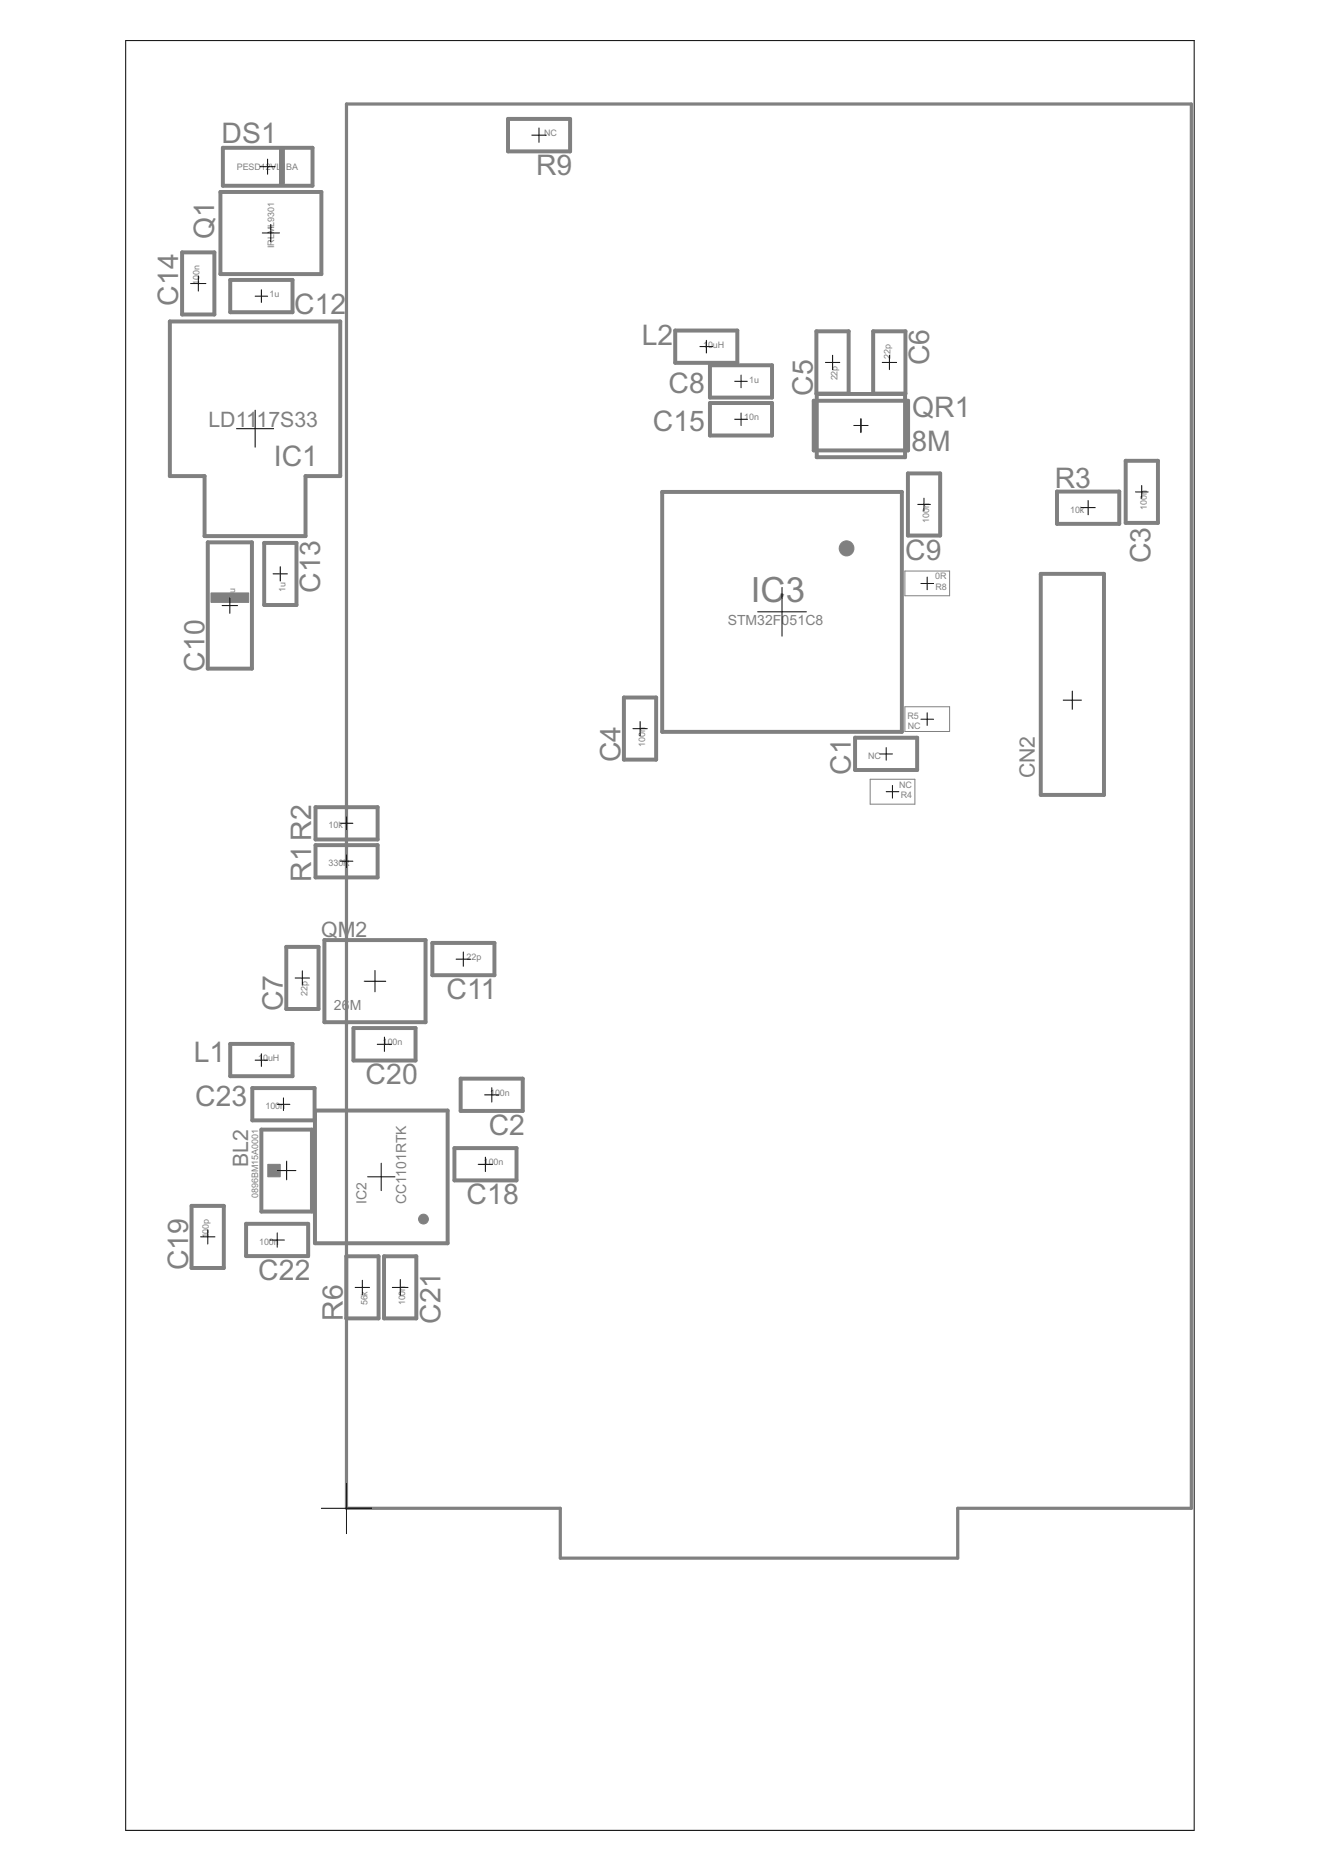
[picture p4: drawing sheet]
<svg xmlns="http://www.w3.org/2000/svg" width="148mm" height="210mm" viewBox="0 0 148 210" stroke-linecap="round" stroke-linejoin="round" font-family="sans-serif">
<g fill="none" stroke="#808080" stroke-width=".44">
<path d="M25 16.6h10.1v4.2h-10.1zM57 13.3h6.9v3.7h-6.9zM19 36h19.2v17.4h-3.9v6.7h-11.4v-6.7h-3.9zM20.4 28.3h3.6v7h-3.6zM24.7 21.5h11.3v9.2h-11.3zM25.8 31.4h7v3.6h-7zM75.7 37.1h7v3.6h-7zM91.6 37.1h3.6v7h-3.6zM97.9 37.1h3.7v7h-3.7zM74.3 55.2h26.9v26.9h-26.9zM79.6 41h7v3.6h-7zM79.6 45.2h7v3.6h-7z"/>
<path d="M91.3 44.9h10.6v5.6h-10.6zM91.6 44.2h9.9v7.1h-9.9zM101.8 53.1h3.7v6.9h-3.7zM118.6 55.1h6.9v3.6h-6.9zM126.3 51.7h3.6v6.9h-3.6zM23.3 60.8h5v14.2h-5zM29.6 60.9h3.7v6.9h-3.7zM70 78.2h3.6v7h-3.6zM116.7 64.3h7.1v24.8h-7.1zM35.4 94.8h7v3.6h-7zM35.4 90.5h7v3.6h-7zM95.9 82.7h7v3.6h-7z"/>
<path d="M25.8 117.1h7v3.6h-7zM32.1 106.2h3.6v6.9h-3.6zM36.4 105.4h11.3v9.2h-11.3zM39.6 115.3h7v3.6h-7zM48.5 105.7h7v3.6h-7zM21.5 135.2h3.6v7h-3.6zM27.6 137.2h7v3.6h-7zM28.3 122h7v3.6h-7zM29.3 126.7h5.7v9.1h-5.7zM35.3 124.5h14.9v14.9h-14.9zM51 128.7h6.9v3.7h-6.9zM51.7 120.9h6.9v3.7h-6.9z"/>
<path d="M38.8 140.9h3.7v6.9h-3.7zM43.1 140.9h3.6v6.9h-3.6z"/>
</g>
<g fill="#808080" stroke="#808080" stroke-width=".11">
<path d="M31.3 16.7h.6v3.9h-.6z"/>
<path d="M23.7 66.5h4.2v1h-4.2z"/>
<path d="M30 130.6h1.4v1.4h-1.4z"/>
</g>
<path d="M38.9 11.7h94.7v157.4h-26.2v5.6h-44.6v-5.6h-23.9z" fill="none" stroke="#808080" stroke-width=".36"/>
<g fill="#808080" stroke="#808080" stroke-width=".11">
<circle cx="94.9" cy="61.5" r=".83"/>
<circle cx="47.5" cy="136.7" r=".55"/>
</g>
<path d="M101.5 64h5v2.8h-5zM101.5 79.2h5v2.8h-5zM97.6 87.4h5v2.8h-5z" fill="none" stroke="#808080" stroke-width=".11"/>
<g fill="none" stroke="#000" stroke-width=".11">
<path d="M14.1 4.6h119.8v200.6h-119.8zM29.2 18.7h1.7M30 17.8v1.7M59.6 15.2h1.7M60.5 14.4v1.6M21.4 31.8h1.7M22.2 30.9v1.7M28.6 33.2h1.4M29.3 32.5v1.4M29.4 26.1h1.9M30.4 25.2v1.9M78.5 38.9h1.4"/>
<path d="M79.2 38.2v1.4M93.4 39.8v1.6M99.8 39.8v1.6M26.5 48.1h4.2M28.6 46v4.1M82.4 42.8h1.4M82.4 47h1.4M83.1 42.1v1.4M83.1 46.3v1.4M92.6 40.6h1.6M95.8 47.7h1.6M96.6 46.9v1.6"/>
<path d="M99 40.6h1.6M102.9 56.6h1.5M103.6 55.9v1.4M121.2 56.9h1.7M122 56.1v1.6M127.4 55.2h1.4M128.1 54.4v1.5M24.9 67.9h1.7M25.8 67v1.8M30.6 64.3h1.6M31.4 63.5v1.7M85 68.6h5.4"/>
<path d="M87.7 65.9v5.4M103.3 65.4h1.4M104 64.7v1.4M104 79.9v1.4M119.3 78.5h2M120.3 77.5v2M38.2 96.6h1.4M38.2 92.3h1.4M38.9 91.6v1.4M38.9 95.9v1.4M71 81.7h1.6M71.8 80.9v1.6"/>
<path d="M98.7 84.5h1.4M99.4 88.8h1.4M99.4 83.8v1.4M100.1 88.1v1.4M103.3 80.6h1.4M28.6 118.9h1.4M29.3 118.2v1.4M33.1 109.7h1.6M33.9 108.9v1.6M40.9 110h2.4M42.1 108.8v2.4M42.3 117.1h1.6"/>
<path d="M43.1 116.3v1.6M51.2 107.5h1.6M52 106.7v1.7M22.5 138.7h1.6M23.3 137.9v1.6M30.3 139h1.6M31.1 131.3h2.1M31.1 138.2v1.6M31.1 123.8h1.4M31.8 123.1v1.4M32.2 130.2v2.1M41.2 132h3.1"/>
<path d="M42.8 130.4v3.1M53.6 130.6h1.6M54.4 122.8h1.6M54.4 129.8v1.6M55.2 122v1.6M39.8 144.4h1.6M40.6 143.6v1.6M44 144.4h1.8M44.9 143.5v1.7M36 169.1h5.7M38.9 166.3v5.7"/>
</g>
<g font-size="4.4" fill="#808080">
<text x="84.2" y="67.5">IC</text>
<text x="88.1" y="67.5">3</text>
</g>
<g font-size="3.6" fill="#808080">
<text x="24.9" y="16.1">DS1</text>
<text x="60.1" y="19.6">R9</text>
<text x="24" y="26.8" transform="rotate(-90 24 26.8)">Q1</text>
<text x="20" y="34.3" transform="rotate(-90 20 34.3)">C14</text>
<text x="33" y="35.3">C12</text>
<text x="72" y="38.7">L2</text>
<text x="104.2" y="41" transform="rotate(-90 104.2 41)">C6</text>
<text x="75" y="44">C8</text>
<text x="91.2" y="44.4" transform="rotate(-90 91.2 44.4)">C5</text>
<text x="102.3" y="46.8">QR1</text>
<text x="30.7" y="52.2">IC1</text>
<text x="73.2" y="48.3">C15</text>
<text x="102.2" y="50.6">8M</text>
<text x="118.3" y="54.7">R3</text>
<text x="101.5" y="62.8">C9</text>
<text x="129.1" y="63.2" transform="rotate(-90 129.1 63.2)">C3</text>
<text x="35.9" y="66.5" transform="rotate(-90 35.9 66.5)">C13</text>
<text x="22.9" y="75.3" transform="rotate(-90 22.9 75.3)">C10</text>
<text x="69.6" y="85.5" transform="rotate(-90 69.6 85.5)">C4</text>
<text x="95.4" y="86.9" transform="rotate(-90 95.4 86.9)">C1</text>
<text x="34.9" y="98.9" transform="rotate(-90 34.9 98.9)">R1R2</text>
<text x="31.7" y="113.4" transform="rotate(-90 31.7 113.4)">C7</text>
<text x="50.1" y="112">C11</text>
<text x="21.7" y="119.1">L1</text>
<text x="21.9" y="124">C23</text>
<text x="41" y="121.6">C20</text>
<text x="54.8" y="127.2">C2</text>
<text x="52.3" y="135">C18</text>
<text x="21.1" y="142.4" transform="rotate(-90 21.1 142.4)">C19</text>
<text x="29" y="143.5">C22</text>
<text x="38.4" y="148.1" transform="rotate(-90 38.4 148.1)">R6</text>
<text x="49.4" y="148.5" transform="rotate(-90 49.4 148.5)">C21</text>
</g>
<g font-size="2.7" fill="#808080">
<text x="23.4" y="47.9">LD11</text>
<text x="28.8" y="47.9">17S33</text>
<text x="116.1" y="87.3" transform="rotate(-90 116.1 87.3)">CN2</text>
<text x="36" y="105.1">QM2</text>
<text x="27.8" y="130.9" transform="rotate(-90 27.8 130.9)">BL2</text>
</g>
<g font-size="1.8" fill="#808080">
<text x="81.6" y="70.1">STM32F051C8</text>
<text x="37.5" y="113.2">26</text>
<text x="39.2" y="113.2">M</text>
<text x="41.1" y="135" transform="rotate(-90 41.1 135)">IC2</text>
<text x="45.6" y="135" transform="rotate(-90 45.6 135)">CC1101RTK</text>
</g>
<g font-size="1.1" fill="#808080">
<text x="61" y="15.3">NC</text>
<text x="26.6" y="19.1">PESD12VL</text>
<text x="31.6" y="19.1">1</text>
<text x="32.1" y="19.1">BA</text>
<text x="30.7" y="27.8" transform="rotate(-90 30.7 27.8)">IRLML9301</text>
<text x="22.4" y="32" transform="rotate(-90 22.4 32)">100n</text>
<text x="30.2" y="33.3">1u</text>
<text x="78.9" y="39">10uH</text>
<text x="99.9" y="40.3" transform="rotate(-90 99.9 40.3)">22p</text>
<text x="83.5" y="47.1">10n</text>
<text x="84" y="42.9">1u</text>
<text x="93.9" y="42.7" transform="rotate(-90 93.9 42.7)">22p</text>
<text x="104.2" y="58.6" transform="rotate(-90 104.2 58.6)">100n</text>
<text x="120" y="57.5">10k</text>
<text x="128.6" y="57.2" transform="rotate(-90 128.6 57.2)">100n</text>
<text x="104.9" y="65">0R</text>
<text x="26.4" y="67.6" transform="rotate(-90 26.4 67.6)">10u</text>
<text x="32" y="66.4" transform="rotate(-90 32 66.4)">1u</text>
<text x="104.9" y="66.1">R8</text>
<text x="72.4" y="83.7" transform="rotate(-90 72.4 83.7)">100n</text>
<text x="101.8" y="80.6">R5</text>
<text x="101.8" y="81.8">NC</text>
<text x="97.4" y="85.1">NC</text>
<text x="100.8" y="88.3">NC</text>
<text x="101" y="89.5">R4</text>
<text x="36.9" y="92.9">10k</text>
<text x="36.9" y="97.1">330R</text>
<text x="52.3" y="107.7">22p</text>
<text x="34.5" y="111.7" transform="rotate(-90 34.5 111.7)">22p</text>
<text x="29" y="119">10uH</text>
<text x="42.9" y="117.2">100n</text>
<text x="29.8" y="124.4">100n</text>
<text x="55" y="122.9">100n</text>
<text x="54.3" y="130.7">100n</text>
<text x="29" y="134.3" transform="rotate(-90 29 134.3)">0896BM15A0001</text>
<text x="23.4" y="138.9" transform="rotate(-90 23.4 138.9)">100p</text>
<text x="29.1" y="139.6">100n</text>
<text x="41.2" y="146.4" transform="rotate(-90 41.2 146.4)">56k</text>
<text x="45.5" y="146.4" transform="rotate(-90 45.5 146.4)">100n</text>
</g>
</svg>
